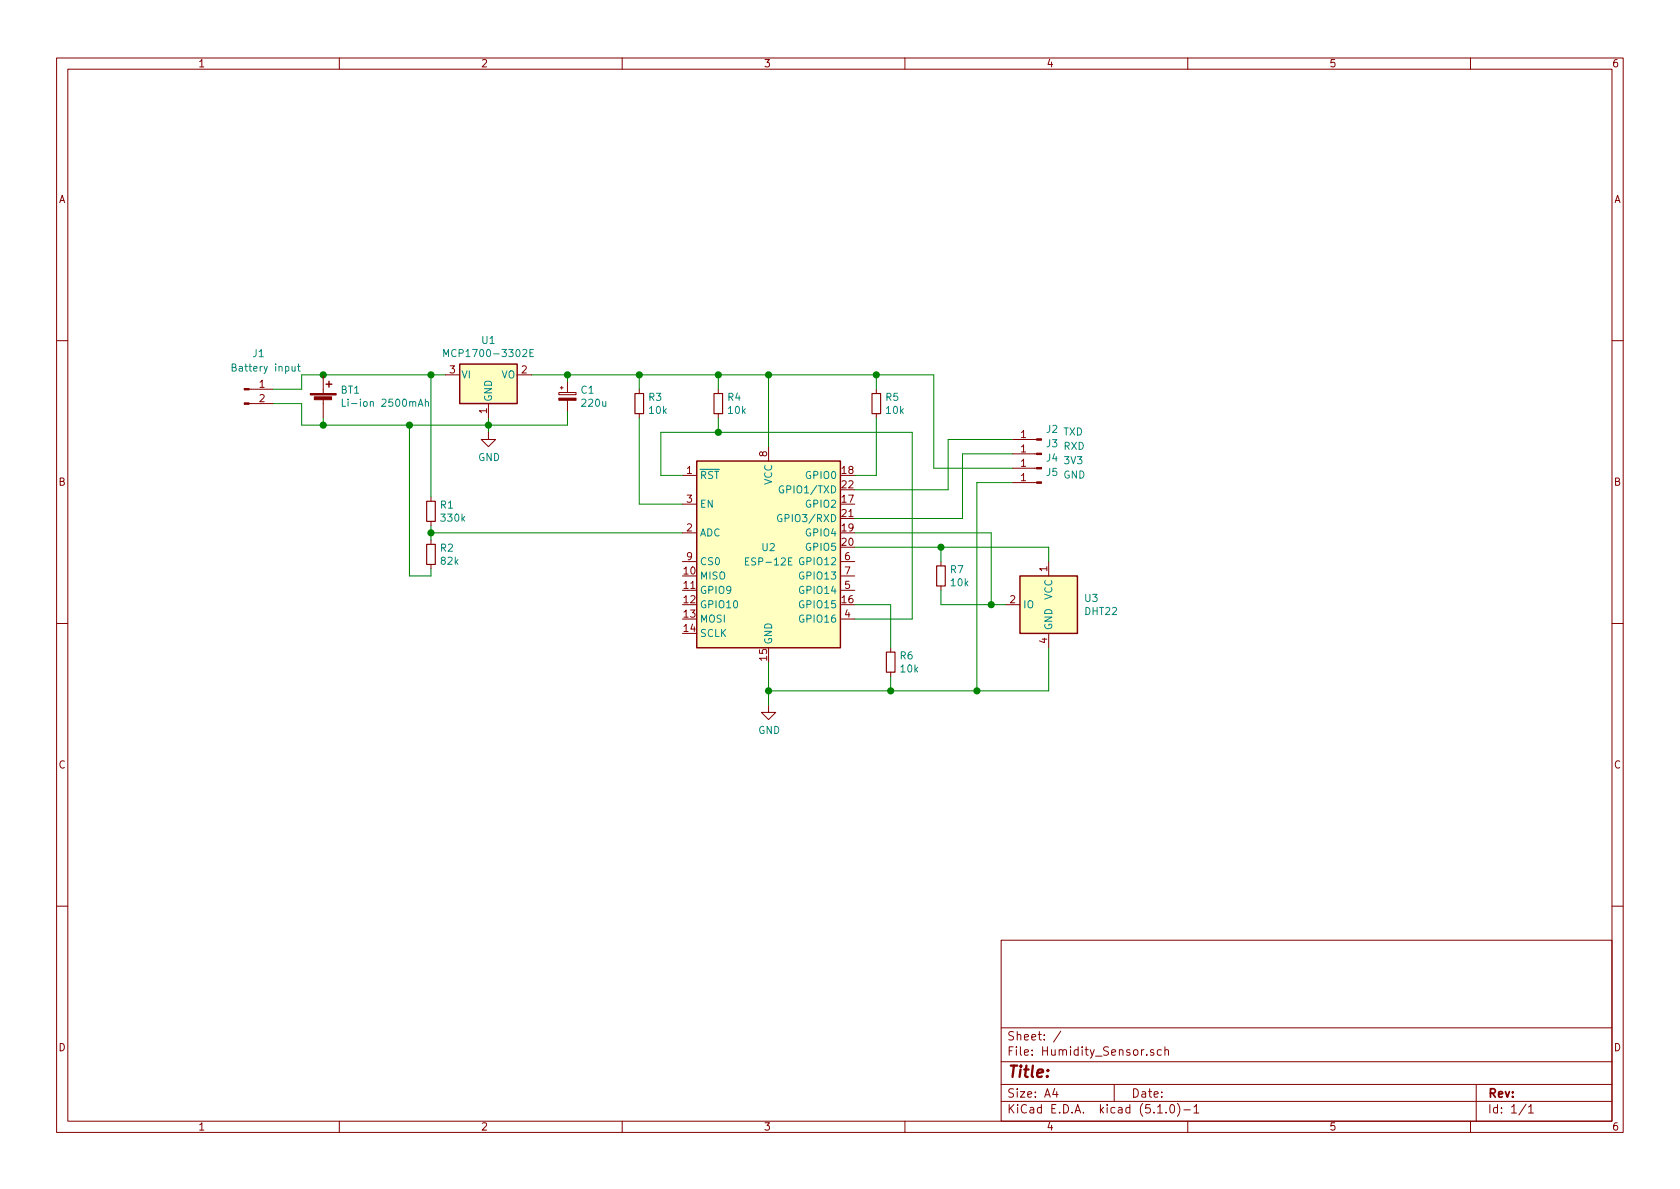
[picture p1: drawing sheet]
<svg xmlns="http://www.w3.org/2000/svg" width="297mm" height="210mm" viewBox="0 0 297 210" stroke-linecap="round" stroke-linejoin="round" font-family="sans-serif">
<g fill="none" stroke="#840000" stroke-width=".18">
<path d="M10 10.3h277v189.9h-277zM12 12.2h273v186.1h-273zM60 10.3v1.9M110 10.3v1.9M160 10.3v1.9M210 10.3v1.9M260 10.3v1.9M10 60.2h2M44 71.4h4.3M44 68.8h4.3M57.1 66.3v3.3M57.1 70.6v3.3"/>
<path d="M78.7 66.3h2.6M86.4 76.4v1.3h1.2l-1.2 1.3-1.3-1.3h1.3M86.4 71.4v2.5M91.4 66.3h2.6M98.8 69.4h3.1v.4h-3.1zM99.1 68.6h.5M99.3 68.3v.5M100.3 67.6v1.8M100.3 70.8v1.8M113 68.8v.8M113 73.1v.8M127 68.8v.8"/>
<path d="M127 73.1v.8M135.9 79v2.5M154.9 68.8v.8M154.9 73.1v.8M179.1 77.7h4.2M285 60.2h2M76.2 87.9v.7M76.2 92.2v.8M76.2 95.5v.8M76.2 99.8v.8M120.6 84.1h2.6M120.6 94.2h2.6"/>
<path d="M120.6 89.1h2.6M120.6 99.3h2.6M148.6 99.3h2.5M166.4 99.3v.8M179.1 80.3h4.2M179.1 82.8h4.2M179.1 85.3h4.2M185.4 99.3v2.5M10 110.3h2M148.6 109.5h2.5M148.6 104.4h2.5M148.6 101.8h2.5"/>
<path d="M157.5 114.5v.8M157.5 118.9v.7M166.4 103.6v.8M177.8 106.9h2.5M185.4 112v2.5M285 110.3h2M135.9 124.7v1.3h1.3l-1.3 1.2-1.3-1.2h1.3M10 160.2h2M177 166.3h108v32h-108zM285 160.2h2M60 198.3v1.9M110 198.3v1.9"/>
<path d="M160 198.3v1.9M177 194.8h108M177 191.8h108M177 187.8h108M177 181.8h108M186.5 192.5l-.4 1h1M186.8 193v1M187.6 182.3l-1.3 2M197 191.8v3M204 185.7l-.4-.1-.2 .2 .1 .2 .5 .2v.3h-.6M204.7 196.8h.8M205.3 185.7l-.4-.1-.3 .3 .1 .6 .2 .1 .4-.1"/>
<path d="M206 185.7l.2-.1 .4 .1v.9M206 185.1v1.5M206.2 196.7v.1M207 195.4l.3-.1a.94 .94 0 0 1 0 1.5 .82 .82 0 0 1-.3-1.4zM208.2 195.1a1.71 1.71 0 0 1 0 2.3M209.3 196.3h1.2M210 198.3v1.9M211.1 195.8l.4-.5v1.5M211.1 196.8h.9M260 198.3v1.9M261 191.8v6.5M269.8 195.2l-1.2 2"/>
<path d="M270.3 195.8l.4-.5v1.5M270.3 196.8h.8"/>
</g>
<g fill="#ffffc2" stroke="#ffffc2" stroke-width=".18">
<path d="M123.2 81.5h25.4v33h-25.4z"/>
<path d="M180.3 101.8h10.2v10.2h-10.2z"/>
<path d="M81.3 64.4h10.1v7h-10.1z"/>
</g>
<path d="M57.7 67.9h1M58.2 67.4v1M81.3 64.4h10.1v7h-10.1zM123.2 81.5h25.4v33h-25.4zM180.3 101.8h10.2v10.2h-10.2z" fill="none" stroke="#840000" stroke-width=".25"/>
<g fill="none" stroke="#008484" stroke-width=".18">
<path d="M41 65l.6-.1 .1-.4-.7-.1v1.2h.5l.3-.2v-.2l-.3-.2M51.6 64.8l.1 .8h.3l.2-.1M52.2 64.8v.8M52.6 64.8h.5M52.8 64.4v1.1l.3 .1M60.5 70.6v1.3h.6M73.9 71.9l.5-1.3 .4 1.3M74.1 71.5h.6M75.2 71.1l.2-.1 .3 .1 .1 .8M75.2 70.6v1.3M78.5 63.1v-1.3l.4 .9 .4-.9v1.3M93.7 62.4h.4"/>
<path d="M94.3 61.8h-.6v1.3h.6M138.2 91.1a.59 .59 0 0 0-.7 .5 .59 .59 0 0 0 .7 .6l.1-.5h-.3M138.5 86a.59 .59 0 0 0-.7 .5 .59 .59 0 0 0 .7 .6l.1-.5h-.3M140 98.6h-.6v1.3h.6"/>
</g>
<g fill="none" stroke="#008400" stroke-width=".18">
<path d="M48.3 71.4h5v3.8h47v-2.6M57.1 73.9v1.3M72.4 75.2v26.6h3.8v-1.2M76.2 66.3v21.6M78.7 66.3h-25.4v2.5h-5M86.4 73.9v2.5M94 66.3h71.1v16.5h14M100.3 66.3v1.3M113 73.9v15.2h7.6M113 66.3v2.5M127 66.3v2.5M127 73.9v2.5"/>
<path d="M135.9 66.3v12.7M154.9 73.9v10.2h-3.8M154.9 66.3v2.5M179.1 77.7h-11.5v8.9h-16.5M76.2 94.2h44.4M76.2 93v2.5M120.6 84.1h-3.8v-7.7h44.5v33.1h-10.2M151.1 96.8h34.3v2.5M151.1 94.2h24.2v12.7M166.4 96.8v2.5M179.1 80.3h-8.9v11.4h-19.1M179.1 85.3h-6.4v36.9"/>
<path d="M135.9 117.1v7.6M151.1 106.9h6.4v7.6M157.5 119.6v2.6M166.4 104.4v2.5h11.4M185.4 114.5v7.7h-49.5"/>
</g>
<g fill="#008400" stroke="#008400" stroke-width=".25">
<circle cx="172.7" cy="122.2" r=".51"/>
<circle cx="135.9" cy="122.2" r=".51"/>
<circle cx="72.4" cy="75.2" r=".51"/>
<circle cx="76.2" cy="66.3" r=".51"/>
<circle cx="57.2" cy="75.2" r=".51"/>
<circle cx="57.2" cy="66.3" r=".51"/>
<circle cx="86.4" cy="75.2" r=".51"/>
<circle cx="166.4" cy="96.8" r=".51"/>
<circle cx="175.3" cy="106.9" r=".51"/>
<circle cx="135.9" cy="66.3" r=".51"/>
<circle cx="127" cy="66.3" r=".51"/>
<circle cx="127" cy="76.4" r=".51"/>
<circle cx="100.3" cy="66.3" r=".51"/>
<circle cx="76.2" cy="94.2" r=".51"/>
<circle cx="113" cy="66.3" r=".51"/>
<circle cx="154.9" cy="66.3" r=".51"/>
<circle cx="157.5" cy="122.2" r=".51"/>
</g>
<path d="M112.3 69.6h1.5v3.5h-1.5zM126.2 69.6h1.6v3.5h-1.6zM154.2 69.6h1.5v3.5h-1.5zM75.4 96.3h1.6v3.5h-1.6zM75.4 88.6h1.6v3.6h-1.6zM156.7 115.3h1.5v3.6h-1.5zM165.6 100.1h1.5v3.5h-1.5z" fill="none" stroke="#840000" stroke-width=".2"/>
<g fill="#840000" stroke="#840000" stroke-width=".18">
<path d="M98.8 70.4h3.1v.4h-3.1z"/>
<path d="M43.2 71.2h.8v.3h-.8z"/>
<path d="M43.2 68.7h.8v.3h-.8z"/>
<path d="M54.9 69.6h4.5v.2h-4.5z"/>
<path d="M55.6 70.2h3v.5h-3z"/>
<path d="M183.3 77.6h.8v.2h-.8z"/>
<path d="M183.3 80.1h.8v.3h-.8z"/>
<path d="M183.3 82.7h.8v.2h-.8z"/>
<path d="M183.3 85.2h.8v.3h-.8z"/>
</g>
<text font-size="2.8" fill="#840000" x="178" y="190.5">Title:</text>
<g font-size="2.1" fill="#840000">
<text x="178" y="184">Sheet: /</text>
<text x="178" y="186.7">File: Humidity_Sensor.sch</text>
<text x="178" y="196.9">KiCad E.D.A. kicad (5.1.0)-1</text>
<text x="178" y="194.1">Size: A4</text>
<text x="200" y="194.1">Date:</text>
<text x="263" y="194.1">Rev:</text>
<text x="263" y="196.9">Id: 1/1</text>
</g>
<g font-size="1.8" fill="#840000">
<text x="35" y="11.9">1</text>
<text x="85" y="11.9">2</text>
<text x="135" y="11.9">3</text>
<text x="185" y="11.9">4</text>
<text x="235" y="11.9">5</text>
<text x="285" y="11.9">6</text>
<text x="10.4" y="35.9">A</text>
<text x="285.4" y="35.9">A</text>
<text x="45.9" y="68.6">1</text>
<text x="45.9" y="71.1">2</text>
<text x="79.5" y="66">3</text>
<text x="92.2" y="66">2</text>
<text x="86.1" y="73.1" transform="rotate(-90 86.1 73.1)">1</text>
<text x="180.5" y="77.5">1</text>
<text x="121.4" y="83.8">1</text>
<text x="135.6" y="80.7" transform="rotate(-90 135.6 80.7)">8</text>
<text x="148.9" y="83.8">18</text>
<text x="180.5" y="80">1</text>
<text x="180.5" y="82.5">1</text>
<text x="10.4" y="85.9">B</text>
<text x="121.4" y="88.9">3</text>
<text x="148.9" y="88.9">17</text>
<text x="148.9" y="86.4">22</text>
<text x="180.5" y="85.1">1</text>
<text x="285.4" y="85.9">B</text>
<text x="121.4" y="94">2</text>
<text x="148.9" y="94">19</text>
<text x="148.9" y="91.4">21</text>
<text x="121" y="101.6">10</text>
<text x="121.4" y="99.1">9</text>
<text x="148.9" y="96.5">20</text>
<text x="149.4" y="99.1">6</text>
<text x="149.4" y="101.6">7</text>
<text x="185.2" y="101.1" transform="rotate(-90 185.2 101.1)">1</text>
<text x="121" y="104.1">11</text>
<text x="121" y="106.7">12</text>
<text x="148.9" y="106.7">16</text>
<text x="149.4" y="104.1">5</text>
<text x="178.6" y="106.7">2</text>
<text x="121" y="109.2">13</text>
<text x="121" y="111.8">14</text>
<text x="149.4" y="109.2">4</text>
<text x="185.2" y="113.8" transform="rotate(-90 185.2 113.8)">4</text>
<text x="135.6" y="116.8" transform="rotate(-90 135.6 116.8)">15</text>
<text x="10.4" y="135.9">C</text>
<text x="285.4" y="135.9">C</text>
<text x="10.4" y="185.9">D</text>
<text x="285.4" y="185.9">D</text>
<text x="35" y="199.9">1</text>
<text x="85" y="199.9">2</text>
<text x="135" y="199.9">3</text>
<text x="185" y="199.9">4</text>
<text x="235" y="199.9">5</text>
<text x="285" y="199.9">6</text>
</g>
<g font-size="1.8" fill="#008484">
<text x="41.6" y="65.7">Battery input</text>
<text x="44.8" y="63.2">J1</text>
<text x="79.6" y="63.1">MCP1700-3302E</text>
<text x="85.2" y="60.8">U1</text>
<text x="60.3" y="69.6">BT1</text>
<text x="61.6" y="71.9">Li-ion 2500mAh</text>
<text x="81.5" y="66.9">VI</text>
<text x="87" y="71.1" transform="rotate(-90 87 71.1)">GND</text>
<text x="88.6" y="66.9">VO</text>
<text x="102.8" y="69.6">C1</text>
<text x="103" y="71.9">220u</text>
<text x="114.7" y="70.9">R3</text>
<text x="128.7" y="70.9">R4</text>
<text x="156.6" y="70.9">R5</text>
<text x="114.9" y="73.2">10k</text>
<text x="128.8" y="73.2">10k</text>
<text x="156.8" y="73.2">10k</text>
<text x="185.1" y="76.5">J2</text>
<text x="188" y="77">TXD</text>
<text x="84.5" y="81.5">GND</text>
<text x="185.1" y="79.1">J3</text>
<text x="185.1" y="81.6">J4</text>
<text x="188.1" y="79.5">RXD</text>
<text x="188.2" y="82.1">3V3</text>
<text x="77.9" y="89.9">R1</text>
<text x="123.7" y="84.7">RST</text>
<text x="123.7" y="89.8">EN</text>
<text x="136.5" y="85.8" transform="rotate(-90 136.5 85.8)">VCC</text>
<text x="138.6" y="87.2">GPIO1/TXD</text>
<text x="142.7" y="89.8">GPIO2</text>
<text x="142.7" y="84.7">GPIO0</text>
<text x="185.1" y="84.2">J5</text>
<text x="188" y="84.6">GND</text>
<text x="78.1" y="92.2">330k</text>
<text x="123.7" y="94.9">ADC</text>
<text x="138.5" y="92.3">GPIO3/RXD</text>
<text x="142.7" y="94.9">GPIO4</text>
<text x="77.9" y="97.6">R2</text>
<text x="78" y="99.9">82k</text>
<text x="123.7" y="99.9">CS0</text>
<text x="132.3" y="100">ESP-12E</text>
<text x="134.8" y="97.5">U2</text>
<text x="141.7" y="99.9">GPIO12</text>
<text x="142.7" y="97.4">GPIO5</text>
<text x="168.1" y="101.4">R7</text>
<text x="123.7" y="102.5">MISO</text>
<text x="123.7" y="105">GPIO9</text>
<text x="123.7" y="107.6">GPIO10</text>
<text x="141.7" y="107.6">GPIO15</text>
<text x="141.7" y="105">GPIO14</text>
<text x="141.7" y="102.5">GPIO13</text>
<text x="168.2" y="103.7">10k</text>
<text x="180.8" y="107.6">IO</text>
<text x="186.1" y="106.1" transform="rotate(-90 186.1 106.1)">VCC</text>
<text x="191.8" y="106.4">U3</text>
<text x="123.7" y="110.1">MOSI</text>
<text x="123.7" y="112.6">SCLK</text>
<text x="141.7" y="110.1">GPIO16</text>
<text x="186.1" y="111.5" transform="rotate(-90 186.1 111.5)">GND</text>
<text x="191.9" y="108.8">DHT22</text>
<text x="136.5" y="114" transform="rotate(-90 136.5 114)">GND</text>
<text x="159.2" y="116.6">R6</text>
<text x="159.3" y="118.9">10k</text>
<text x="134.1" y="129.8">GND</text>
</g>
</svg>
